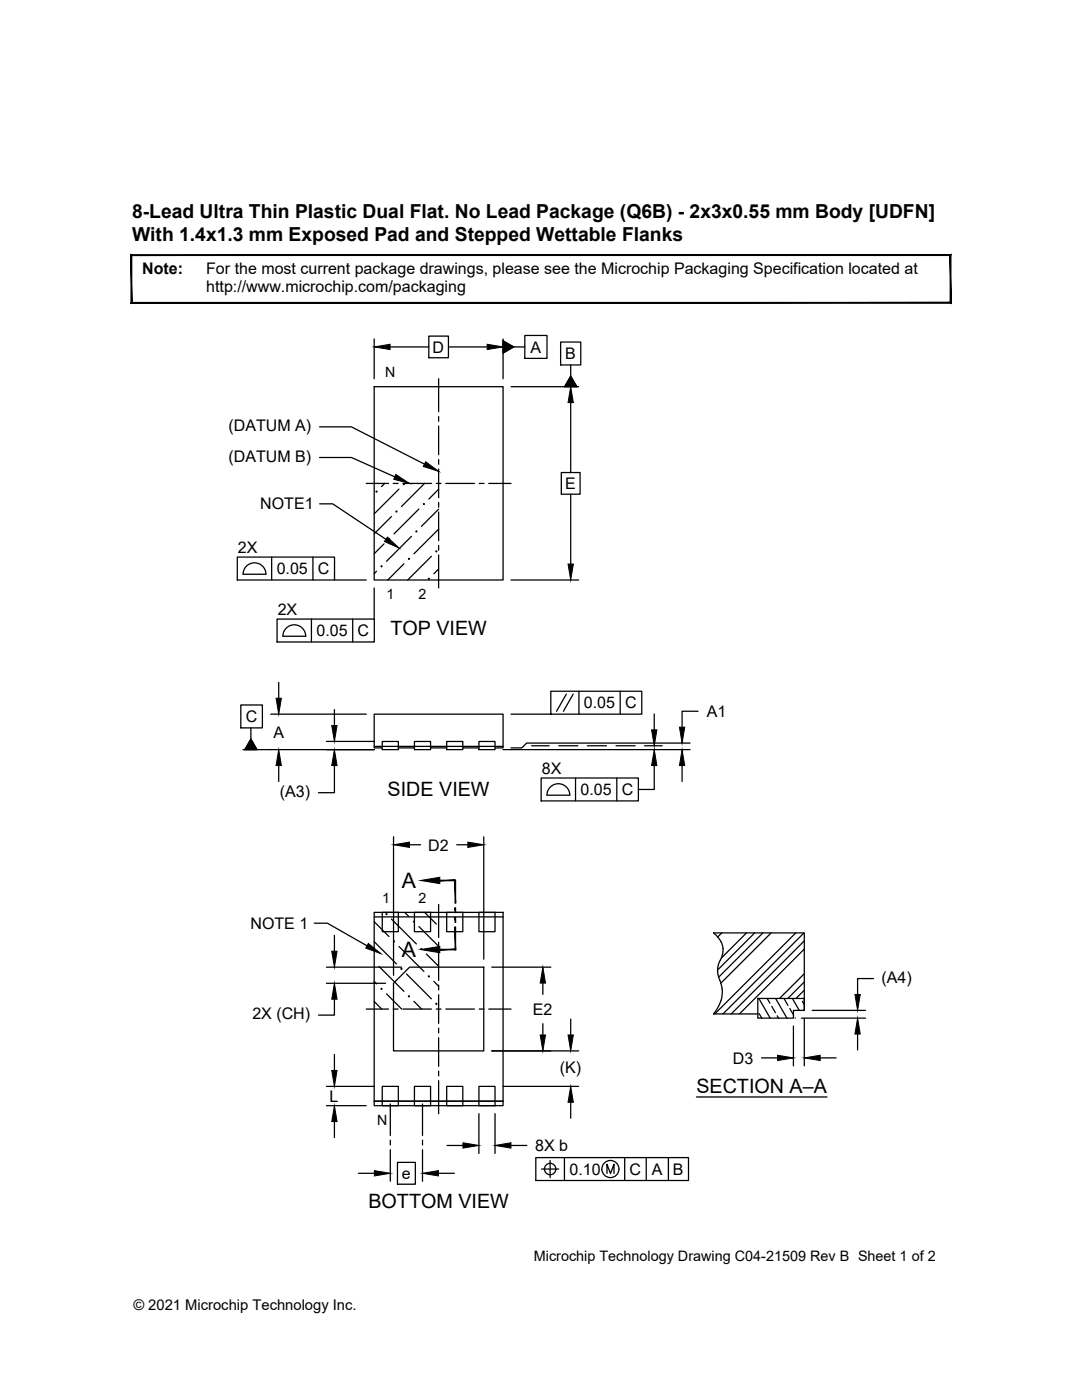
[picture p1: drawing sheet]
<svg xmlns="http://www.w3.org/2000/svg" width="216mm" height="279mm" viewBox="0 0 216 279" stroke-linecap="round" stroke-linejoin="round" font-family="sans-serif">
<!-- layer: K-VSID-HTCH -->
<g fill="none" stroke="#000" stroke-width=".25">
<path d="M142.4 186.2h.1M144 186.2l-.8 .8M148.9 186.2l-5 5M150.6 186.2l-7.4 7.4M151.4 199.3l2.3 3.9M152.2 186.2l-8.8 8.8M153.1 199.3l.5 .9M153.9 186.2l-10.1 10M154.8 199.3l2.2 3.9M156.5 199.4l.7 1.2M158.1 199.3l1.4 2.3M158.8 186.2l-16.2 16.2"/>
<path d="M160.1 199.8l.4 .7M160.4 186.2l-16.1 16.2M160.5 194.3l-4.9 5M160.5 196l-3.3 3.3M160.5 187.8l-14.6 14.6M160.5 197.6l-1.7 1.7M160.5 189.4l-13 13M160.5 199.3h.1M151.5 202.3l.5 .9M154 200.8l.7 1.3M155.1 202.7l.3 .5M157.6 201.3l.7 1.2"/>
<path d="M158.7 203.2h.1"/>
</g>
<!-- layer: K-VSID -->
<g fill="none" stroke="#000" stroke-width=".25">
<path d="M74.7 149h25.7M76.3 148h3.2v1.6h-3.2zM76.3 149.3h-1.6v-6.8h25.7v6.8h-1.6M79.5 149.3h3.2M82.7 148h3.2v1.6h-3.2zM85.9 149.3h3.2M89.1 148h3.3v1.6h-3.3zM92.4 149.3h3.2M95.6 148h3.2v1.6h-3.2zM143.2 193.9l.1-1.4a5.3 5.3 0 0 0 .8-3.9l-.5-1.1-1.2-1.3h18.1v15.4M143.2 193.9l.2 1.3a6.1 6.1 0 0 1 .4 4.5M143.8 199.7l-.7 1.7-.7 1h8.8"/>
<path d="M151.2 199.3h9.3v2.3h-2.2v1.6h-7.1z"/>
</g>
<!-- layer: K-VTOP -->
<path d="M74.7 77.2h25.7v38.5h-25.7z" fill="none" stroke="#000" stroke-width=".25"/>
<!-- layer: K-VTOP-HTCH -->
<g fill="#000" stroke="#000" stroke-width=".2">
<circle cx="75.1" cy="98.1" r=".12"/>
<circle cx="80.6" cy="96.6" r=".12"/>
<circle cx="76.1" cy="113" r=".12"/>
<circle cx="77.6" cy="107.5" r=".12"/>
<circle cx="79.1" cy="102.1" r=".12"/>
<circle cx="81.6" cy="111.5" r=".12"/>
<circle cx="83.1" cy="106.1" r=".12"/>
<circle cx="84.6" cy="100.6" r=".12"/>
<circle cx="85.6" cy="115.5" r=".12"/>
<circle cx="87.1" cy="110" r=".12"/>
</g>
<g fill="none" stroke="#000" stroke-width=".25">
<path d="M76.8 96.5l-.7 .6M79.6 97.6l-4.9 5M84.7 96.5l-4.6 4.6M87.5 97.6l-1.9 2M75.1 114l-.4 .5M76.6 108.5l-1.9 2M78.1 103.1l-3.4 3.4M80.6 112.5l-3.2 3.2M82.1 107.1l-5 4.9M83.6 101.6l-5 5M86.1 111l-4.7 4.7M87.5 101.6l-3.4 3.5"/>
<path d="M87.5 105.6l-4.9 4.9M87.5 113.6l-.9 .9"/>
</g>
<!-- layer: K-VBOT -->
<path d="M74.7 182.1h25.7v38.6h-25.7zM74.7 183h25.7M76.3 182.1h3.2v3.8h-3.2zM78.5 196.2l3.2-3.2h14.8v16.7h-18zM82.7 182.1h3.2v3.8h-3.2zM89.1 182.1h3.3v3.8h-3.3zM95.6 182.1h3.2v3.8h-3.2zM74.7 219.8h25.7M76.3 216.8h3.2v3.9h-3.2zM82.7 216.8h3.2v3.9h-3.2zM89.1 216.8h3.3v3.9h-3.3zM95.6 216.8h3.2v3.9h-3.2z" fill="none" stroke="#000" stroke-width=".25"/>
<!-- layer: K-VBOT-HTCH -->
<g fill="none" stroke="#000" stroke-width=".25">
<path d="M74.7 199.9l1.5 1.5M74.7 195.9l.4 .5M74.7 187.9l4.4 4.5M74.7 183.9l2.9 3M75.6 192.9l5 4.9M77.1 198.3l3 3.1M78.1 183.4l5 5M79.6 188.9l5 5M80.8 182.1l.8 .8M81.1 194.4l5 4.9M82.6 199.8l1.5 1.6M83.6 184.9l3.9 4"/>
<path d="M84.7 182.1l2.4 2.3M85.1 190.4l2.4 2.4M86.6 195.9l.9 .9"/>
</g>
<g fill="#000" stroke="#000" stroke-width=".2">
<circle cx="76.1" cy="197.3" r=".12"/>
<circle cx="77.1" cy="182.4" r=".12"/>
<circle cx="78.6" cy="187.9" r=".12"/>
<circle cx="80.1" cy="193.4" r=".12"/>
<circle cx="81.6" cy="198.8" r=".12"/>
<circle cx="82.6" cy="183.9" r=".12"/>
<circle cx="84.1" cy="189.4" r=".12"/>
<circle cx="85.6" cy="194.9" r=".12"/>
<circle cx="87.1" cy="200.3" r=".12"/>
</g>
<!-- layer: P-VTOP-DIMS -->
<g fill="none" stroke="#000" stroke-width=".25">
<path d="M74.7 67.6v8M77.8 69.2h7.8M85.6 67.1h3.9v4.3h-3.9zM89.5 69.2h7.7M100.4 68l2.1 1.2-2.1 1.3zM100.4 67.6v8M102 77.2h13.5M102.5 69.2h2.2M104.7 67h4.4v4.5h-4.4zM111.9 68.3h4v4.5h-4zM113.9 75.1l1.2 2.1h-2.4zM113.9 72.8v2.3"/>
<path d="M63.8 91.3h6.3l8.7 3.9M63.8 85.2h6.3l14.6 7.4M112 94.3h3.7v4.3h-3.7zM113.9 80.3v14M113.9 98.6v14M47.3 111.2h19.4v4.5h-19.4zM49.2 113a2.28 2.28 0 0 1 2.5-.5 2.28 2.28 0 0 1 1.4 2.1h-4.6l.1-.6zM54.2 111.2v4.5M62.4 111.2v4.5M63.8 100.6h2.6l10.6 7M66.7 115.7h6.4M74.7 117.3v6.2"/>
<path d="M102 115.7h13.5M55.3 123.5h19.4v4.6h-19.4zM57.1 125.4a2.28 2.28 0 0 1 2.5-.5 2.28 2.28 0 0 1 1.4 2.1h-4.6l.1-.6zM62.1 123.5v4.6M70.4 123.5v4.6"/>
</g>
<path d="M74.7 69.2l3.1-.5v1.1zM97.2 68.7l3.2 .5-3.2 .6zM100.4 68l2.1 1.2-2.1 1.3zM113.9 75.1l1.2 2.1h-2.4zM79 94.7l2.7 1.8-3.1-.8zM84.9 92.1l2.6 2-3-1zM113.9 77.2l.5 3.1h-1.1zM77.3 107.2l2.3 2.2-2.9-1.3zM113.3 112.6h1.1l-.5 3.1z" fill="#000" stroke="#000" stroke-width=".2"/>
<!-- layer: P-VBOT-DIMS -->
<g fill="none" stroke="#000" stroke-width=".25">
<path d="M78.5 167v27.6M81.7 168.6h2.2M91.1 168.6h2.3M96.5 167v24.4M62.7 184.2h2.6l7.9 4.6M65.1 193h15M65.1 196.2h11.8M66.7 199.4v3.2h-3.1M66.7 186.7v3.1M98.1 193h11.8M108.3 196.2v2.2M65.1 216.8h9.6"/>
<path d="M66.7 210.5v3.1M98.1 209.7h17.4M100.4 216.8h15.1M108.3 204.3v2.3M113.9 203.4v3.2M113.9 220v3.2M65.1 220.7h8M66.7 223.8v3.2M71.5 234.2h3.2M77.9 220.3v6.3M77.9 227.6v.9M77.9 229.5v6.2"/>
<path d="M79.3 232h3.6v4.3h-3.6zM84.3 220.3v6.3M84.3 227.6v.9M84.3 229.5v6.2M87.5 234.2h3.2M89.2 228.6h3.2M95.6 222.3v7.9M98.8 222.3v7.9M101.9 228.6h3.2M106.9 231h30.5v4.6h-30.5zM108.1 233.3h3.4M109.8 231.6v3.4"/>
<path d="M112.6 231v4.6M121.1 234.2v-1.8l.7 1.8 .7-1.8v1.8M124.7 231v4.6M128.9 231v4.6M133.4 231v4.6"/>
<circle cx="109.8" cy="233.3" r="1.14"/>
<circle cx="121.8" cy="233.3" r="1.71"/>
</g>
<!-- layer: P-VSID-DIMS -->
<g fill="none" stroke="#000" stroke-width=".25">
<path d="M55.6 136.2v3.2M109.9 138h18.2v4.5h-18.2zM113 138.5l-1.9 3.5M114.4 138.5l-2 3.5M115.5 138v4.5M123.8 138v4.5M48 140.7h4.4v4.6h-4.4zM48.5 149.6h26.2M50.1 147.5l1.2 2.1h-2.5zM50.1 145.3v2.2M54 142.5h19.1M55.6 152.8v3.2"/>
<path d="M65.1 148h9.6M66.7 152.8v5.4h-3.1M66.7 141.6v3.2M100.4 149.6h37.3M102 142.5h7.9M106.1 148.8h3.5M108 155.3h19.4v4.5h-19.4zM109.8 157.1a2.28 2.28 0 0 1 2.5-.5 2.28 2.28 0 0 1 1.4 2.1h-4.6l.1-.6zM111.5 148.8h3.8M114.8 155.3v4.5M117.2 148.8h3.8M122.9 148.8h3.8"/>
<path d="M123.1 155.3v4.5M128.6 148.8h3.5M130.5 152.8v4.8h-3.1M130.5 142.5v3.2M136.1 152.8v3.2M137.7 148.3h-32.6l-1 1h-2.1M139.3 141.9h-3.2v3.2M174.3 195.3h-3.2v3.2M139 218.9h26M152 211.1h3.1M158.3 204.8v7.9M159.9 203.2h12.8"/>
<path d="M160.5 203.2v9.5M162.1 201.6h10.6M163.7 211.1h3.1M171.1 206.4v3.1"/>
</g>
<!-- layer: G-TEXT-DSCL -->
<path d="M26.3 60.3l-.2 .2 163.5-.2zM26.1 60.5l163.5-.2 .2 .2zM189.6 51v9.3l.2 .2zM189.8 50.8v9.7l-.2-9.5zM26.3 51h163.3l.2-.2zM26.1 50.8h163.7l-163.5 .2zM26.1 50.8l.2 9.5v-9.3zM26.1 50.8l.2 9.5-.2 .2z" fill="#000" stroke="#000" stroke-width=".2"/>
<!-- layer: K-VBOT-CNTR -->
<g fill="none" stroke="#000" stroke-width=".25">
<path d="M87.5 180.5v6.6M87.5 188v1M87.5 189.9v5.8M87.5 196.6v1M87.5 198.5v5.7M73.1 201.4h4.4M78.5 201.4h.9M80.4 201.4h5.7M87 201.4h1M87.5 205.2v.9M87.5 207.1v5.7M87.5 213.8v.9"/>
<path d="M87.5 215.7v6.6M89 201.4h5.7M95.6 201.4h1M97.5 201.4h4.5"/>
</g>
<!-- layer: K-VTOP-CNTR -->
<g fill="none" stroke="#000" stroke-width=".25">
<path d="M87.5 75.6v6.6M73.1 96.5h4.4M78.5 96.5h.9M80.4 96.5h5.7M87 96.5h1M87.5 83.1v1M87.5 85v5.8M87.5 91.7v1M87.5 93.6v5.7M89 96.5h5.7M95.6 96.5h1M97.5 96.5h4.5"/>
<path d="M87.5 100.3v.9M87.5 102.2v5.7M87.5 108.8v1M87.5 110.8v6.5"/>
</g>
<!-- layer: P-VBOT-DIMS -->
<g fill="#000" stroke="#000" stroke-width=".2">
<path d="M78.5 168.6l3.2-.5v1zM83.9 175.7l3.9-.6v1.3zM93.4 168.1l3.1 .5-3.1 .5zM66.2 189.8h1.1l-.6 3.2zM66.7 196.2l.6 3.2h-1.1zM73.5 188.3l2.5 2-3-1.1zM83.9 189.5l3.9-.6v1.2zM108.3 193l.5 3.2h-1zM66.2 213.6h1.1l-.6 3.2zM107.8 206.6h1l-.5 3.1zM113.9 216.8l.5 3.2h-1.1zM113.3 206.6h1.1l-.5 3.1z"/>
<path d="M66.7 220.7l.6 3.1h-1.1zM74.7 233.6l3.2 .6-3.2 .5zM84.3 234.2l3.2-.6v1.1zM92.4 228.1l3.2 .5-3.2 .5zM98.8 228.6l3.1-.5v1z"/>
<path d="M87.8 175.7v.1l3.1-.1zM87.8 175.8l3.1-.1v.1z"/>
<path d="M90.8 175.7l.1 4.5v-4.5zM90.8 175.7l.1 4.5h-.1z"/>
<path d="M87.8 189.6h3.1v-.2zM87.8 189.4h3.1l-3.1 .2z"/>
<path d="M90.8 181.2l.1 .9v-.9zM90.8 181.2l.1 .9h-.1z"/>
<path d="M90.8 183.1l.1 .9v-.9zM90.8 183.1l.1 .9h-.1z"/>
<path d="M90.8 185l.1 4.5v-4.5zM90.8 185l.1 4.5h-.1z"/>
<circle cx="90.9" cy="189.5" r=".12"/>
</g>
<path d="M90.8 189.5h.1" fill="none" stroke="#000" stroke-width=".2"/>
<!-- layer: P-VSID-DIMS -->
<g fill="#000" stroke="#000" stroke-width=".2">
<path d="M55.1 139.4h1l-.5 3.1zM50.1 147.5l1.2 2.1h-2.5zM55.6 149.6l.5 3.2h-1zM66.2 144.8h1.1l-.6 3.2zM66.7 149.6l.6 3.2h-1.1zM130 145.7h1.1l-.6 3.1zM130.5 149.6l.6 3.2h-1.1zM136.1 149.6l.5 3.2h-1zM135.6 145.1h1l-.5 3.2zM170.6 198.5h1.1l-.6 3.1zM155.1 210.6l3.2 .5-3.2 .6zM160.5 211.1l3.2-.5v1.1z"/>
<path d="M171.1 203.2l.6 3.2h-1.1z"/>
</g>
<g font-size="4.3">
<text x="80.2" y="177.2">A</text>
<text x="80.2" y="191">A</text>
</g>
<g font-size="3.9">
<text x="77.9" y="126.7">TOP VIEW</text>
<text x="77.3" y="159">SIDE VIEW</text>
<text x="139" y="218.1">SECTION A–A</text>
<text x="73.5" y="241.1">BOTTOM VIEW</text>
</g>
<g font-size="3.8">
<text x="26.4" y="43.6">8-Lead Ultra Thin Plastic Dual Flat. No Lead Package (Q6B) - 2x3x0.55 mm Body [UDFN]</text>
<text x="26.4" y="48.1">With 1.4x1.3 mm Exposed Pad and Stepped Wettable Flanks</text>
</g>
<g font-size="3.2">
<text x="28.4" y="54.7">Note:</text>
<text x="41.1" y="54.7">For the most current package drawings, please see the Microchip Packaging Specification located at</text>
<text x="41.1" y="58.3">http://www.microchip.com/packaging</text>
<text x="86.3" y="70.4">D</text>
<text x="105.9" y="70.4">A</text>
<text x="112.8" y="71.7">B</text>
<text x="45.6" y="86">(DATUM A)</text>
<text x="45.6" y="92.1">(DATUM B)</text>
<text x="51.9" y="101.7">NOTE1</text>
<text x="112.8" y="97.6">E</text>
<text x="47.5" y="110.4">2X</text>
<text x="55.2" y="114.6">0.05</text>
<text x="63.4" y="114.6">C</text>
<text x="55.4" y="122.8">2X</text>
<text x="63.2" y="127">0.05</text>
<text x="71.4" y="127">C</text>
<text x="116.5" y="141.4">0.05</text>
<text x="124.7" y="141.4">C</text>
<text x="141.1" y="143.1">A1</text>
<text x="49" y="144.1">C</text>
<text x="54.5" y="147.2">A</text>
<text x="108.1" y="154.5">8X</text>
<text x="55.9" y="159">(A3)</text>
<text x="115.8" y="158.7">0.05</text>
<text x="124.1" y="158.7">C</text>
<text x="85.4" y="169.7">D2</text>
<text x="50" y="185.4">NOTE 1</text>
<text x="175.9" y="196.1">(A4)</text>
<text x="50.4" y="203.4">2X (CH)</text>
<text x="106.3" y="202.5">E2</text>
<text x="111.7" y="214.1">(K)</text>
<text x="146.3" y="212.2">D3</text>
<text x="65.8" y="219.9">L</text>
<text x="106.8" y="229.7">8X b</text>
<text x="80.2" y="235.3">e</text>
<text x="113.6" y="234.5">0.10</text>
<text x="125.6" y="234.5">C</text>
<text x="130.1" y="234.5">A</text>
<text x="134.3" y="234.5">B</text>
</g>
<g font-size="2.9">
<text x="106.5" y="251.7">Microchip Technology Drawing C04-21509 Rev B Sheet 1 of 2</text>
<text x="26.6" y="261.4">© 2021 Microchip Technology Inc.</text>
</g>
<g font-size="2.8">
<text x="76.9" y="75.3">N</text>
<text x="77.1" y="119.6">1</text>
<text x="83.5" y="119.6">2</text>
<text x="76.3" y="180.3">1</text>
<text x="83.5" y="180.3">2</text>
<text x="75.2" y="224.6">N</text>
</g>
</svg>
